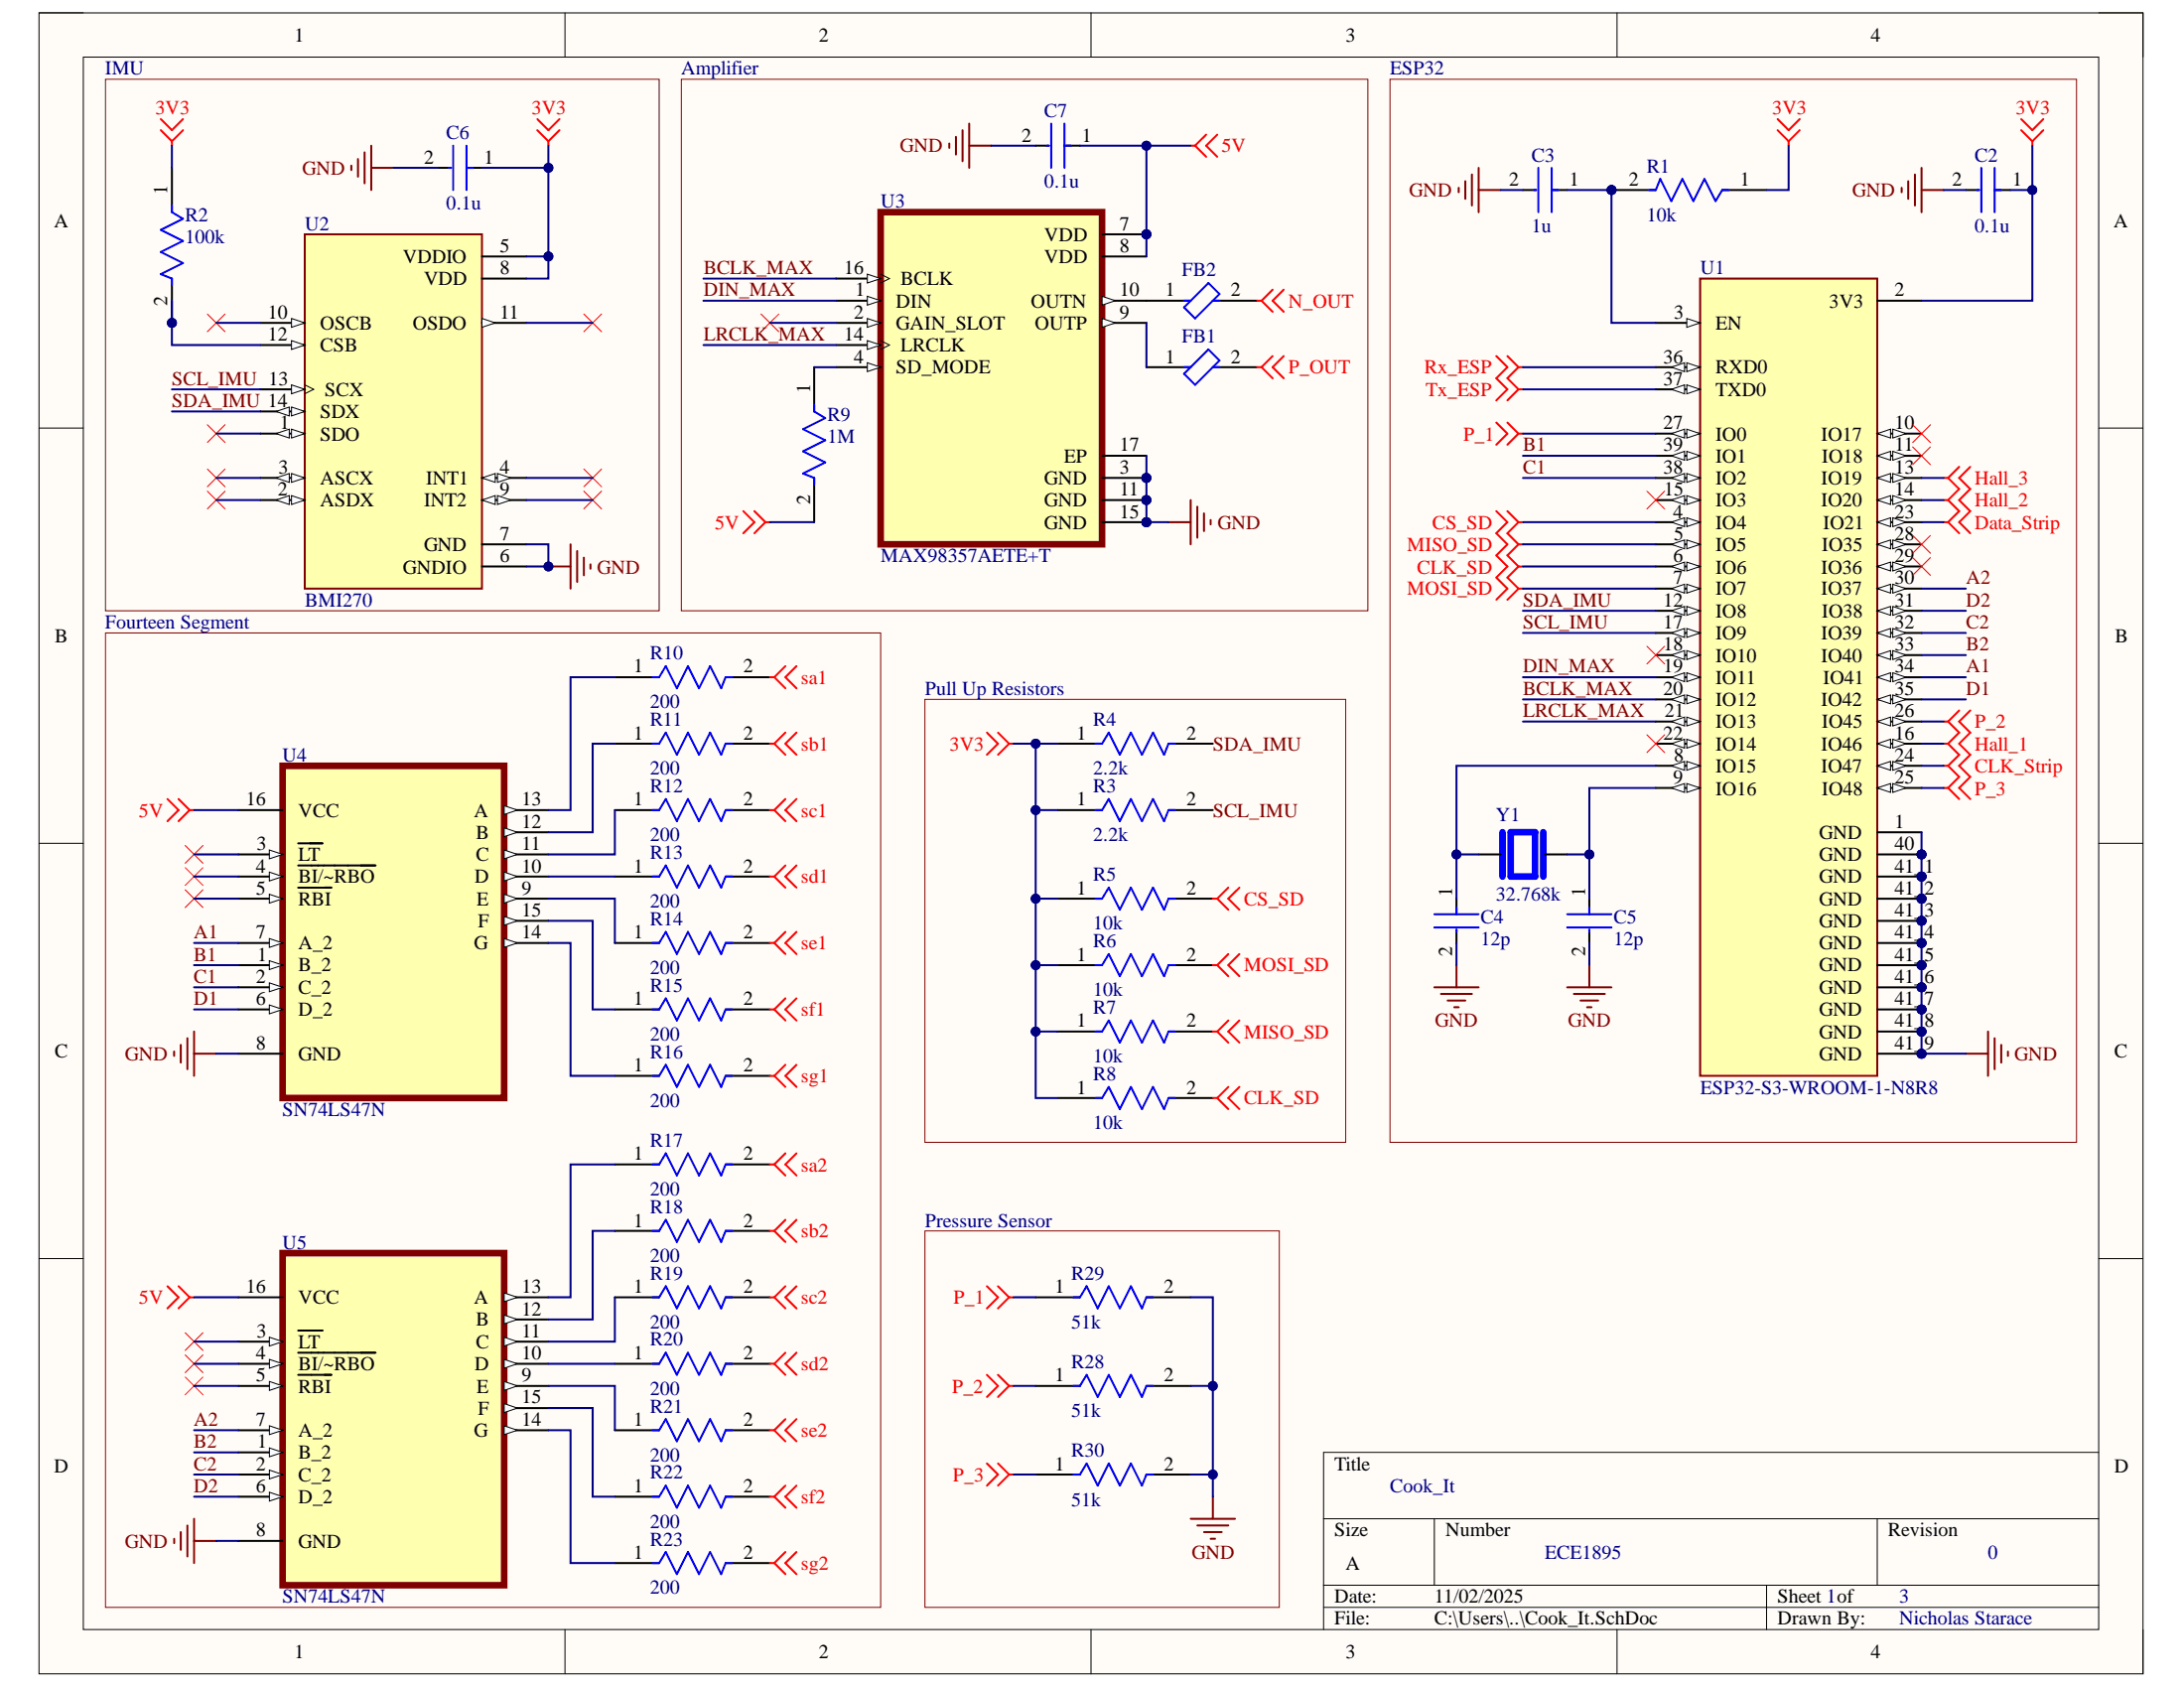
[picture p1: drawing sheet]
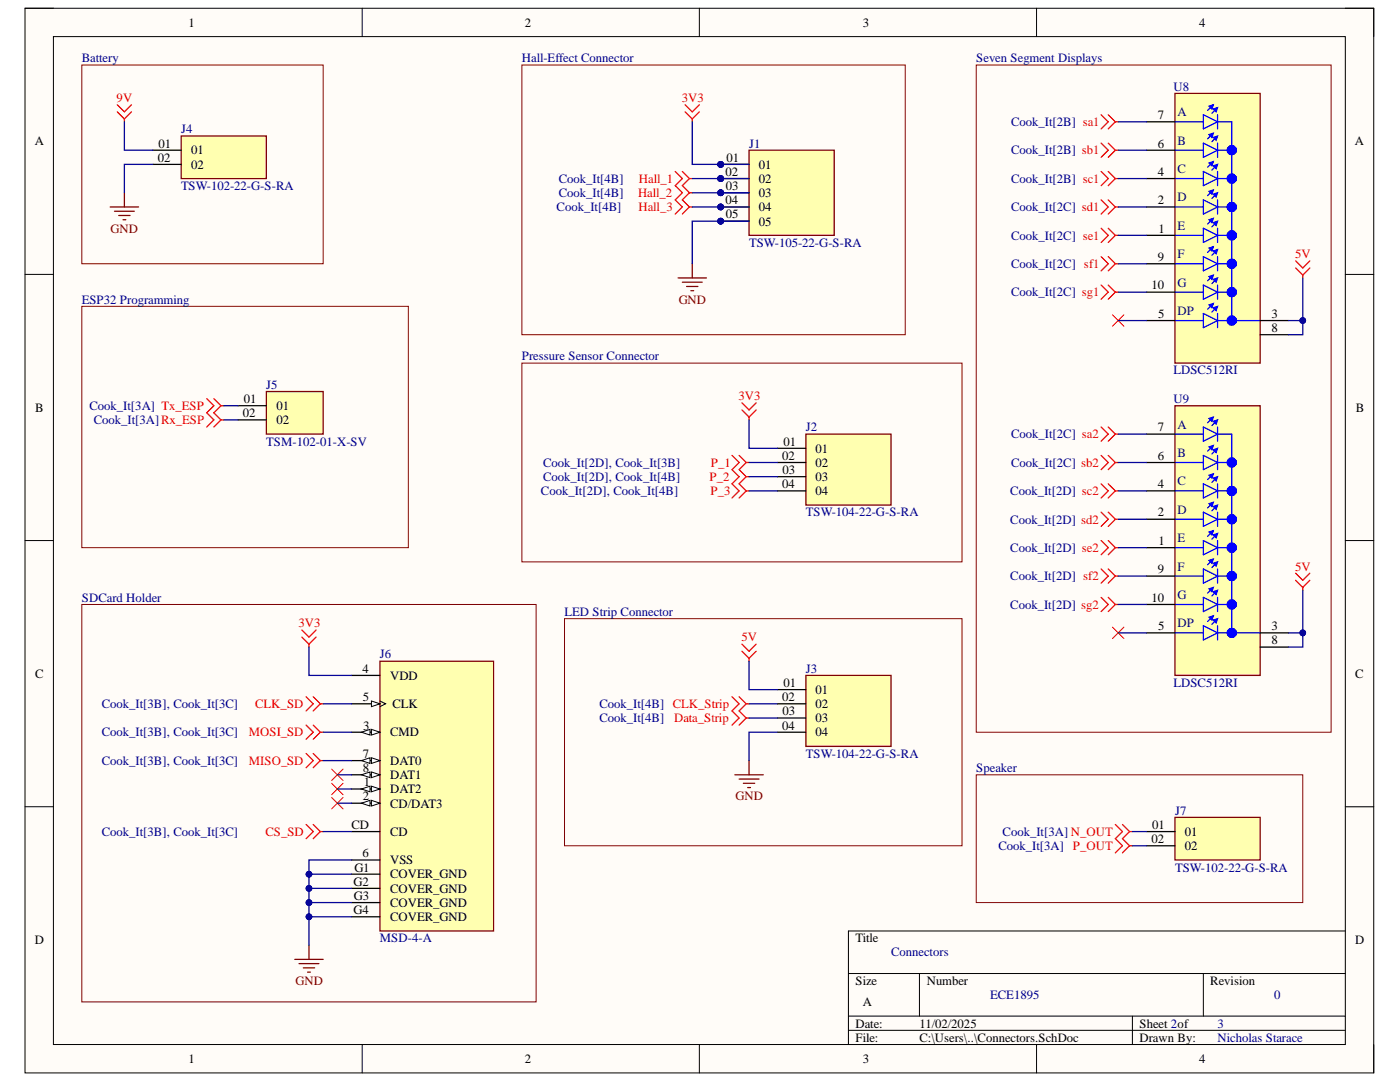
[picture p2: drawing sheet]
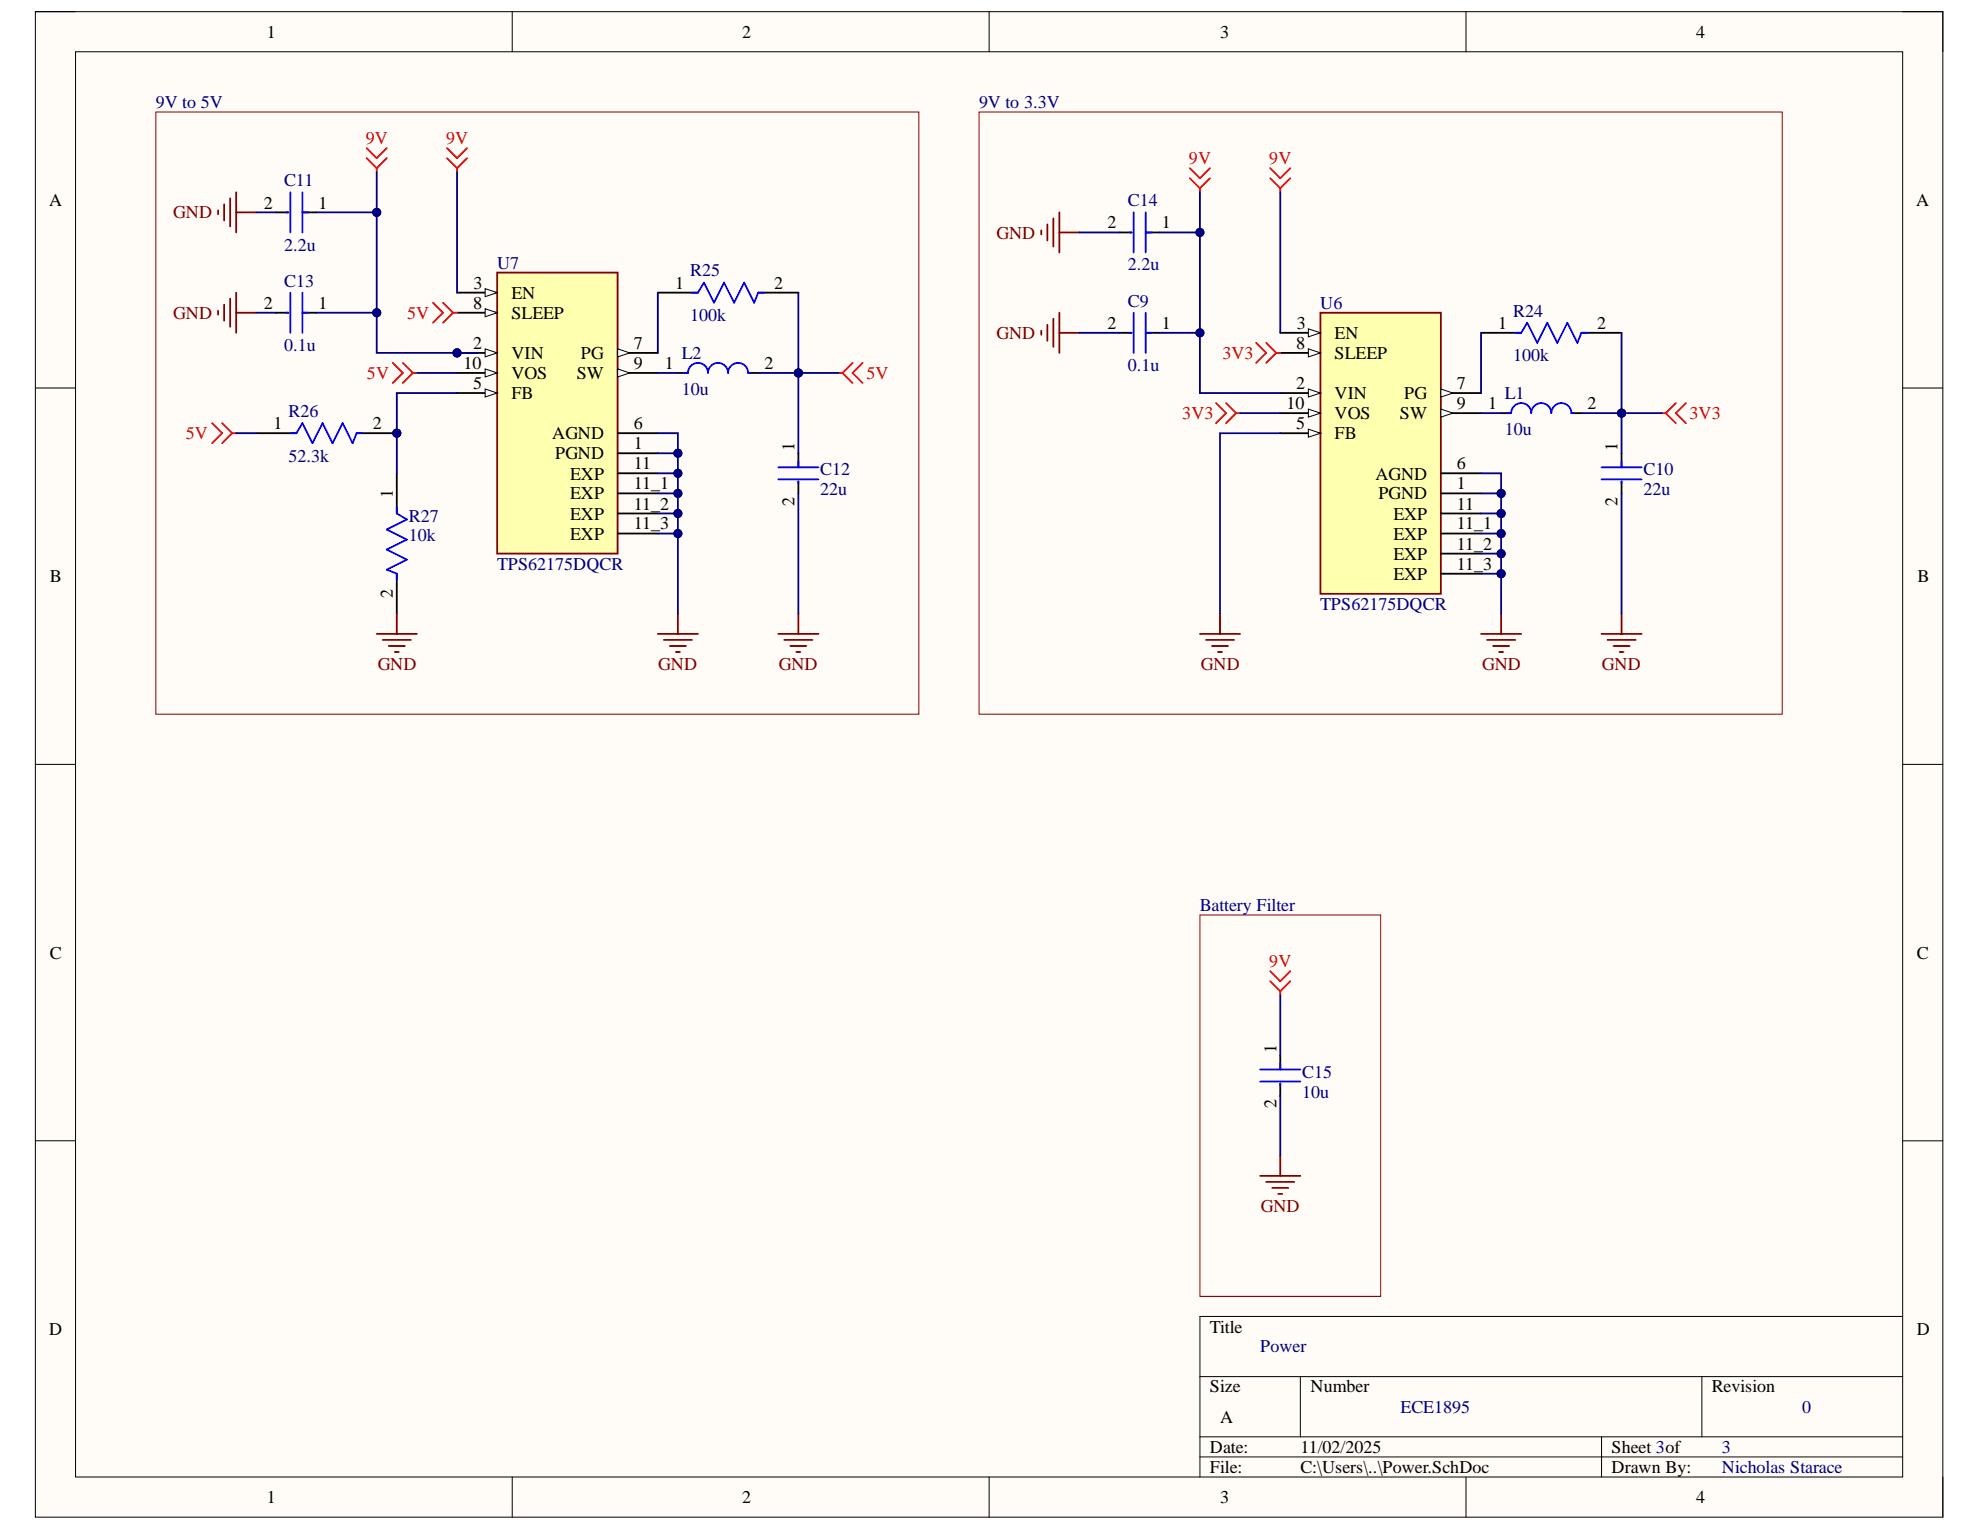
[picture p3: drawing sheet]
# Altium project Cook_It.PrjPcb
3 sheets, 64 parts. Net scope: global (net labels, ports and power ports of the same name join across sheets).
Board file: Cook_It.PcbDoc
Sheets:
  Cook_It.SchDoc
  Connectors.SchDoc
  Power.SchDoc

## Sheet Cook_It.SchDoc
size A; SheetNumber: 1; SheetTotal: 3

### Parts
C2  0.1u  [FP-GRM21B-0_2-e0_2_0_7-IPC_B]
C3  1u  [FP-GRM21B-0_2-e0_2_0_7-IPC_B]
C4  12p  [FP-GRM21B-0_2-e0_2_0_7-IPC_B]
C5  12p  [FP-GRM21B-0_2-e0_2_0_7-IPC_B]
C6  0.1u  [FP-GRM21B-0_2-e0_2_0_7-IPC_B]
C7  0.1u  [FP-GRM21B-0_2-e0_2_0_7-IPC_B]
FB1  (no value)  [FP-BMB2A1000LN2-IPC_C]
FB2  (no value)  [FP-BMB2A1000LN2-IPC_C]
R1  10k  [FP-TFCR0805-IPC_B]
R2  100k  [FP-TFCR0805-IPC_B]
R3  2.2k  [FP-TFCR0805-IPC_B]
R4  2.2k  [FP-TFCR0805-IPC_B]
R5  10k  [FP-TFCR0805-IPC_B]
R6  10k  [FP-TFCR0805-IPC_B]
R7  10k  [FP-TFCR0805-IPC_B]
R8  10k  [FP-TFCR0805-IPC_B]
R9  1M  [FP-TFCR0805-IPC_B]
R10  200  [FP-TFCR0805-MFG]
R11  200  [FP-TFCR0805-MFG]
R12  200  [FP-TFCR0805-MFG]
R13  200  [FP-TFCR0805-MFG]
R14  200  [FP-TFCR0805-MFG]
R15  200  [FP-TFCR0805-MFG]
R16  200  [FP-TFCR0805-MFG]
R17  200  [FP-TFCR0805-MFG]
R18  200  [FP-TFCR0805-MFG]
R19  200  [FP-TFCR0805-MFG]
R20  200  [FP-TFCR0805-MFG]
R21  200  [FP-TFCR0805-MFG]
R22  200  [FP-TFCR0805-MFG]
R23  200  [FP-TFCR0805-MFG]
R28  51k  [FP-TFCR0805-IPC_B]
R29  51k  [FP-TFCR0805-IPC_B]
R30  51k  [FP-TFCR0805-IPC_B]
U1  ESP32-S3-WROOM-1-N8R8  [XCVR_ESP32S3WROOM1N8R8]
U2  BMI270  [XDCR_BMI270]
U3  MAX98357AETE+T  [QFN50P300X300X80-17N]
U4  SN74LS47N  [SOIC127P600X175-16N]
U5  SN74LS47N  [SOIC127P600X175-16N]
Y1  32.768k  [XTAL_ABS07-32.768KHZ-T]

### Blocks framed on the sheet
IMU: C6 R2 U2
Amplifier: C7 FB1 FB2 R9 U3
ESP32: C2-C5 R1 U1 Y1
Fourteen Segment: R10-R23 U4 U5
Pull Up Resistors: R3-R8
Pressure Sensor: R28-R30

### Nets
GND: C2.2 C3.2 C4.2 C5.2 C6.2 C7.2 R28.2 R29.2 R30.2 U1.1(GND) U1.40(GND) U1.41_1(GND) U1.41_2(GND) U1.41_3(GND) U1.41_4(GND) U1.41_5(GND) U1.41_6(GND) U1.41_7(GND) U1.41_8(GND) U1.41_9(GND) U2.6(GNDIO) U2.7(GND) U3.3(GND) U3.11(GND) U3.15(GND) U3.17(EP) U4.8(GND) U5.8(GND)
3V3: C2.1 C6.1 R1.1 R2.1 R3.1 R4.1 R5.1 R6.1 R7.1 R8.1 U1.2(3V3) U2.5(VDDIO) U2.8(VDD) ; off-sheet 3V3
5V: C7.1 R9.2 U3.7(VDD) U3.8(VDD) U4.16(VCC) U5.16(VCC) ; off-sheet 5V
A1: U1.34(IO41) U4.7(A_2)
A2: U1.30(IO37) U5.7(A_2)
B1: U1.39(IO1) U4.1(B_2)
B2: U1.33(IO40) U5.1(B_2)
BCLK_MAX: U1.20(IO12) U3.16(BCLK)
C1: U1.38(IO2) U4.2(C_2)
C2: U1.32(IO39) U5.2(C_2)
CLK_SD: R8.2 U1.6(IO6) ; off-sheet CLK_SD
CLK_Strip: U1.24(IO47) ; off-sheet CLK_Strip
CS_SD: R5.2 U1.4(IO4) ; off-sheet CS_SD
D1: U1.35(IO42) U4.6(D_2)
D2: U1.31(IO38) U5.6(D_2)
Data_Strip: U1.23(IO21) ; off-sheet Data_Strip
DIN_MAX: U1.19(IO11) U3.1(DIN)
Hall_1: U1.16(IO46) ; off-sheet Hall_1
Hall_2: U1.14(IO20) ; off-sheet Hall_2
Hall_3: U1.13(IO19) ; off-sheet Hall_3
LRCLK_MAX: U1.21(IO13) U3.14(LRCLK)
MISO_SD: R7.2 U1.5(IO5) ; off-sheet MISO_SD
MOSI_SD: R6.2 U1.7(IO7) ; off-sheet MOSI_SD
N_OUT: FB2.2 ; off-sheet N_OUT
P_1: R29.1 U1.27(IO0) ; off-sheet P_1
P_2: R28.1 U1.26(IO45) ; off-sheet P_2
P_3: R30.1 U1.25(IO48) ; off-sheet P_3
P_OUT: FB1.2 ; off-sheet P_OUT
Rx_ESP: U1.36(RXD0) ; off-sheet Rx_ESP
sa1: R10.2 ; off-sheet sa1
sa2: R17.2 ; off-sheet sa2
sb1: R11.2 ; off-sheet sb1
sb2: R18.2 ; off-sheet sb2
sc1: R12.2 ; off-sheet sc1
sc2: R19.2 ; off-sheet sc2
SCL_IMU: R3.2 U1.17(IO9) U2.13(SCX)
sd1: R13.2 ; off-sheet sd1
sd2: R20.2 ; off-sheet sd2
SDA_IMU: R4.2 U1.12(IO8) U2.14(SDX)
se1: R14.2 ; off-sheet se1
se2: R21.2 ; off-sheet se2
sf1: R15.2 ; off-sheet sf1
sf2: R22.2 ; off-sheet sf2
sg1: R16.2 ; off-sheet sg1
sg2: R23.2 ; off-sheet sg2
Tx_ESP: U1.37(TXD0) ; off-sheet Tx_ESP
NetC3_1: C3.1 R1.2 U1.3(EN)
NetC4_1: C4.1 U1.8(IO15) Y1.2
NetC5_1: C5.1 U1.9(IO16) Y1.1
NetFB1_1: FB1.1 U3.9(OUTP)
NetFB2_1: FB2.1 U3.10(OUTN)
NetR2_2: R2.2 U2.12(CSB)
NetR9_1: R9.1 U3.4(SD_MODE)
NetR10_1: R10.1 U4.13(A)
NetR11_1: R11.1 U4.12(B)
NetR12_1: R12.1 U4.11(C)
NetR13_1: R13.1 U4.10(D)
NetR14_1: R14.1 U4.9(E)
NetR15_1: R15.1 U4.15(F)
NetR16_1: R16.1 U4.14(G)
NetR17_1: R17.1 U5.13(A)
NetR18_1: R18.1 U5.12(B)
NetR19_1: R19.1 U5.11(C)
NetR20_1: R20.1 U5.10(D)
NetR21_1: R21.1 U5.9(E)
NetR22_1: R22.1 U5.15(F)
NetR23_1: R23.1 U5.14(G)

Not connected (* = marked no-connect by the designer): U1 10(IO17)* 11(IO18)* 15(IO3)* 18(IO10)* 22(IO14)* 28(IO35)* 29(IO36)*; U2 1(SDO)* 2(ASDX)* 3(ASCX)* 4(INT1)* 9(INT2)* 10(OSCB)* 11(OSDO)*; U3 2(GAIN_SLOT)*; U4 3(~{LT})* 4(~{BI/~RBO})* 5(~{RBI})*; U5 3(~{LT})* 4(~{BI/~RBO})* 5(~{RBI})*

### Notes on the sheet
- Cook_It
- ECE1895
- 1
- 3
- 0
- Nicholas Starace

## Sheet Connectors.SchDoc
size A; SheetNumber: 2; SheetTotal: 3

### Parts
J1  TSW-105-22-G-S-RA  [SAMTEC_TSW-105-22-G-S-RA]
J2  TSW-104-22-G-S-RA  [SAMTEC_TSW-104-22-G-S-RA]
J3  TSW-104-22-G-S-RA  [SAMTEC_TSW-104-22-G-S-RA]
J4  TSW-102-22-G-S-RA  [SAMTEC_TSW-102-22-G-S-RA]
J5  TSM-102-01-X-SV  [SAMTEC_TSM-102-01-X-SV]
J6  MSD-4-A  [CUI_MSD-4-A]
J7  TSW-102-22-G-S-RA  [SAMTEC_TSW-102-22-G-S-RA]
U8  LDSC512RI  [LED_LDSC512RI]
U9  LDSC512RI  [LED_LDSC512RI]

### Blocks framed on the sheet
Battery: J4
Hall-Effect Connector: J1
Seven Segment Displays: U8 U9
ESP32 Programming: J5
Pressure Sensor Connector: J2
SDCard Holder: J6
LED Strip Connector: J3
Speaker: J7

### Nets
GND: J1.05 J3.04 J4.02 J6.6(VSS) J6.G1(COVER_GND) J6.G2(COVER_GND) J6.G3(COVER_GND) J6.G4(COVER_GND)
3V3: J1.01 J2.01 J6.4(VDD) ; off-sheet 3V3
5V: J3.01 U8.3(CC) U8.8(CC) U9.3(CC) U9.8(CC) ; off-sheet 5V
9V: J4.01 ; off-sheet 9V
CLK_SD: J6.5(CLK) ; off-sheet CLK_SD
CLK_Strip: J3.02 ; off-sheet CLK_Strip
CS_SD: J6.CD ; off-sheet CS_SD
Data_Strip: J3.03 ; off-sheet Data_Strip
Hall_1: J1.02 ; off-sheet Hall_1
Hall_2: J1.03 ; off-sheet Hall_2
Hall_3: J1.04 ; off-sheet Hall_3
MISO_SD: J6.7(DAT0) ; off-sheet MISO_SD
MOSI_SD: J6.3(CMD) ; off-sheet MOSI_SD
N_OUT: J7.01 ; off-sheet N_OUT
P_1: J2.02 ; off-sheet P_1
P_2: J2.03 ; off-sheet P_2
P_3: J2.04 ; off-sheet P_3
P_OUT: J7.02 ; off-sheet P_OUT
Rx_ESP: J5.02 ; off-sheet Rx_ESP
sa1: U8.7(A) ; off-sheet sa1
sa2: U9.7(A) ; off-sheet sa2
sb1: U8.6(B) ; off-sheet sb1
sb2: U9.6(B) ; off-sheet sb2
sc1: U8.4(C) ; off-sheet sc1
sc2: U9.4(C) ; off-sheet sc2
sd1: U8.2(D) ; off-sheet sd1
sd2: U9.2(D) ; off-sheet sd2
se1: U8.1(E) ; off-sheet se1
se2: U9.1(E) ; off-sheet se2
sf1: U8.9(F) ; off-sheet sf1
sf2: U9.9(F) ; off-sheet sf2
sg1: U8.10(G) ; off-sheet sg1
sg2: U9.10(G) ; off-sheet sg2
Tx_ESP: J5.01 ; off-sheet Tx_ESP

Not connected (* = marked no-connect by the designer): J6 1(DAT2)* 2(CD/DAT3)* 8(DAT1)*; U8 5(DP)*; U9 5(DP)*

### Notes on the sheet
- Connectors
- ECE1895
- 2
- 3
- 0
- Nicholas Starace

## Sheet Power.SchDoc
size A; SheetNumber: 3; SheetTotal: 3

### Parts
C9  0.1u  [FP-GRM21B-0_2-e0_2_0_7-IPC_B]
C10  22u  [FP-GRM21B-0_2-e0_2_0_7-IPC_B]
C11  2.2u  [FP-GRM21B-0_2-e0_2_0_7-IPC_B]
C12  22u  [FP-GRM21B-0_2-e0_2_0_7-IPC_B]
C13  0.1u  [FP-GRM21B-0_2-e0_2_0_7-IPC_B]
C14  2.2u  [FP-GRM21B-0_2-e0_2_0_7-IPC_B]
C15  10u  [FP-GRM21B-0_2-e0_2_0_7-IPC_B]
L1  10u  [FP-LQM21DN_70-MFG]
L2  10u  [FP-LQM21DN_70-MFG]
R24  100k  [FP-TFCR0805-MFG]
R25  100k  [FP-TFCR0805-MFG]
R26  52.3k  [FP-TFCR0805-MFG]
R27  10k  [FP-TFCR0805-MFG]
U6  TPS62175DQCR  [SON50P300X200X80-11N240X84]
U7  TPS62175DQCR  [SON50P300X200X80-11N240X84]

### Blocks framed on the sheet
9V to 5V: C11-C13 L2 R25-R27 U7
9V to 3.3V: C9 C10 C14 L1 R24 U6
Battery Filter: C15

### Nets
GND: C9.2 C10.2 C11.2 C12.2 C13.2 C14.2 C15.2 R27.2 U6.1(PGND) U6.5(FB) U6.6(AGND) U6.11(EXP) U6.11_1(EXP) U6.11_2(EXP) U6.11_3(EXP) U7.1(PGND) U7.6(AGND) U7.11(EXP) U7.11_1(EXP) U7.11_2(EXP) U7.11_3(EXP)
3V3: C10.1 L1.2 R24.2 U6.8(SLEEP) U6.10(VOS) ; off-sheet 3V3
5V: C12.1 L2.2 R25.2 R26.1 U7.8(SLEEP) U7.10(VOS) ; off-sheet 5V
9V: C9.1 C11.1 C13.1 C14.1 C15.1 U6.2(VIN) U6.3(EN) U7.2(VIN) U7.3(EN) ; off-sheet 9V
NetL1_1: L1.1 U6.9(SW)
NetL2_1: L2.1 U7.9(SW)
NetR24_1: R24.1 U6.7(PG)
NetR25_1: R25.1 U7.7(PG)
NetR26_2: R26.2 R27.1 U7.5(FB)

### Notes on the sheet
- Power
- ECE1895
- 3
- 0
- Nicholas Starace

## Nets that join several sheets
GND: Cook_It (28 pins), Connectors (8 pins), Power (21 pins)
3V3: Cook_It (13 pins), Connectors (J1.01 J2.01 J6.4), Power (5 pins)
5V: Cook_It (6 pins), Connectors (5 pins), Power (6 pins)
9V: Connectors (J4.01), Power (9 pins)
CLK_SD: Cook_It (R8.2 U1.6), Connectors (J6.5)
CLK_Strip: Cook_It (U1.24), Connectors (J3.02)
CS_SD: Cook_It (R5.2 U1.4), Connectors (J6.CD)
Data_Strip: Cook_It (U1.23), Connectors (J3.03)
Hall_1: Cook_It (U1.16), Connectors (J1.02)
Hall_2: Cook_It (U1.14), Connectors (J1.03)
Hall_3: Cook_It (U1.13), Connectors (J1.04)
MISO_SD: Cook_It (R7.2 U1.5), Connectors (J6.7)
MOSI_SD: Cook_It (R6.2 U1.7), Connectors (J6.3)
N_OUT: Cook_It (FB2.2), Connectors (J7.01)
P_1: Cook_It (R29.1 U1.27), Connectors (J2.02)
P_2: Cook_It (R28.1 U1.26), Connectors (J2.03)
P_3: Cook_It (R30.1 U1.25), Connectors (J2.04)
P_OUT: Cook_It (FB1.2), Connectors (J7.02)
Rx_ESP: Cook_It (U1.36), Connectors (J5.02)
sa1: Cook_It (R10.2), Connectors (U8.7)
sa2: Cook_It (R17.2), Connectors (U9.7)
sb1: Cook_It (R11.2), Connectors (U8.6)
sb2: Cook_It (R18.2), Connectors (U9.6)
sc1: Cook_It (R12.2), Connectors (U8.4)
sc2: Cook_It (R19.2), Connectors (U9.4)
sd1: Cook_It (R13.2), Connectors (U8.2)
sd2: Cook_It (R20.2), Connectors (U9.2)
se1: Cook_It (R14.2), Connectors (U8.1)
se2: Cook_It (R21.2), Connectors (U9.1)
sf1: Cook_It (R15.2), Connectors (U8.9)
sf2: Cook_It (R22.2), Connectors (U9.9)
sg1: Cook_It (R16.2), Connectors (U8.10)
sg2: Cook_It (R23.2), Connectors (U9.10)
Tx_ESP: Cook_It (U1.37), Connectors (J5.01)
